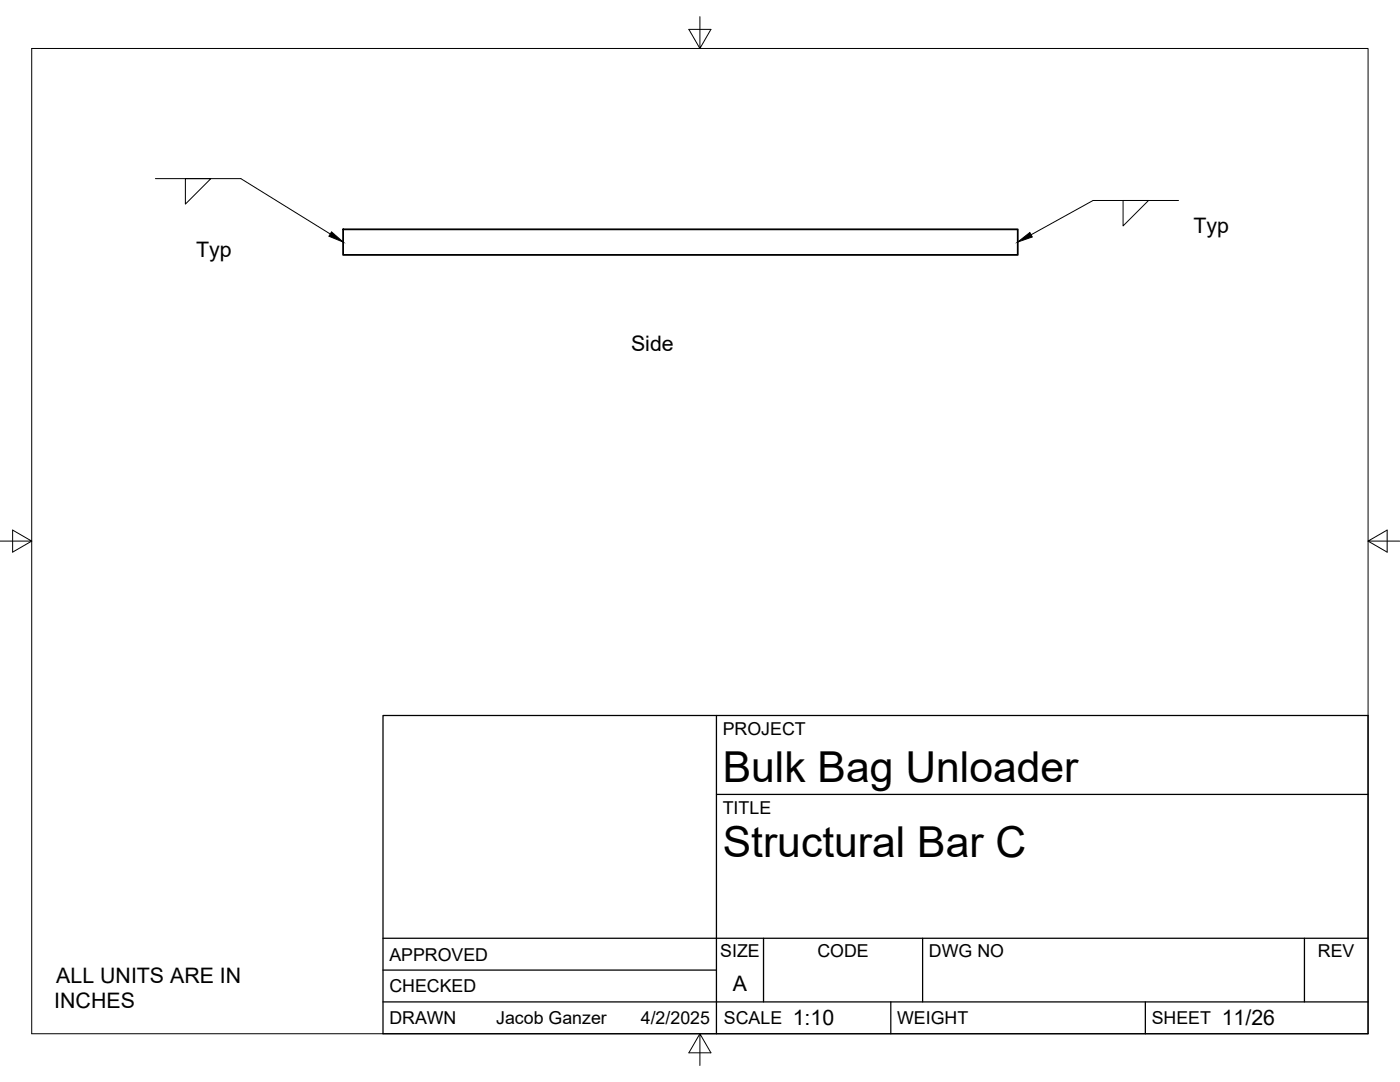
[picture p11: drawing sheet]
<svg xmlns="http://www.w3.org/2000/svg" width="279mm" height="216mm" viewBox="0 0 279 216" stroke-linecap="round" stroke-linejoin="round" font-family="sans-serif">
<!-- layer: Visible -->
<path d="M68.5 45.8h134.6v5.1h-134.6z" fill="none" stroke="#000" stroke-width=".36"/>
<!-- layer: Border -->
<path d="M6.3 9.7h266.7v196.6h-266.7zM139.7 3.3v6.4l2.2-3.8h-4.4l2.2 3.8M0 108h6.3l-3.8-2.2v4.4l3.8-2.2M273 108l3.8 2.2v-4.4l-3.8 2.2h6.4M139.7 206.3l-2.2 3.8h4.4l-2.2-3.8v6.3" fill="none" stroke="#000" stroke-width=".2"/>
<!-- layer: Titleblock -->
<path d="M76.4 142.8h196.6v63.5h-196.6zM143 158.5h130M143 142.8v63.5M76.4 199.9h196.6M76.4 193.6h66.6M76.4 187.2h196.6M152.4 187.2v12.7M177.8 199.9v6.4M184.1 187.2v12.7M228.6 199.9v6.4M260.3 187.2v12.7" fill="none" stroke="#000" stroke-width=".25"/>
<path d="M31 35.6h17.1l17.8 11.1M37 35.6h5.1l-5.1 5.1zM224.1 40h5.1l-5.1 5.1zM235.2 40h-17.1l-12.3 6.8" fill="none" stroke="#000" stroke-width=".2"/>
<path d="M66.2 46.3l2.3 2-2.9-1.2zM203.1 48.3l2.4-1.9 .5 .9z" fill="#000" stroke="#000" stroke-width=".2"/>
<g font-size="8.5">
<text x="144.3" y="156">Bulk Bag Unloader</text>
<text x="144.3" y="171">Structural Bar C</text>
</g>
<g font-size="4.3">
<text x="238.2" y="46.6">Typ</text>
<text x="39.1" y="51.3">Typ</text>
<text x="125.9" y="70">Side</text>
<text x="11.2" y="196.1">ALL UNITS ARE IN</text>
<text x="146.3" y="197.7">A</text>
<text x="10.8" y="201.2">INCHES</text>
<text x="158.2" y="204.6">1:10</text>
<text x="243.8" y="204.6">11/26</text>
</g>
<g font-size="3.5">
<text x="144.3" y="146.6">PROJECT</text>
<text x="144.3" y="162.3">TITLE</text>
<text x="77.7" y="191.7">APPROVED</text>
<text x="143.7" y="191">SIZE</text>
<text x="163.1" y="191">CODE</text>
<text x="185.4" y="191">DWG NO</text>
<text x="263" y="191">REV</text>
<text x="77.7" y="198">CHECKED</text>
<text x="77.7" y="204.4">DRAWN</text>
<text x="99" y="204.4">Jacob Ganzer</text>
<text x="127.9" y="204.4">4/2/2025</text>
<text x="144.5" y="204.4">SCALE</text>
<text x="179" y="204.4">WEIGHT</text>
<text x="229.8" y="204.4">SHEET</text>
</g>
</svg>
